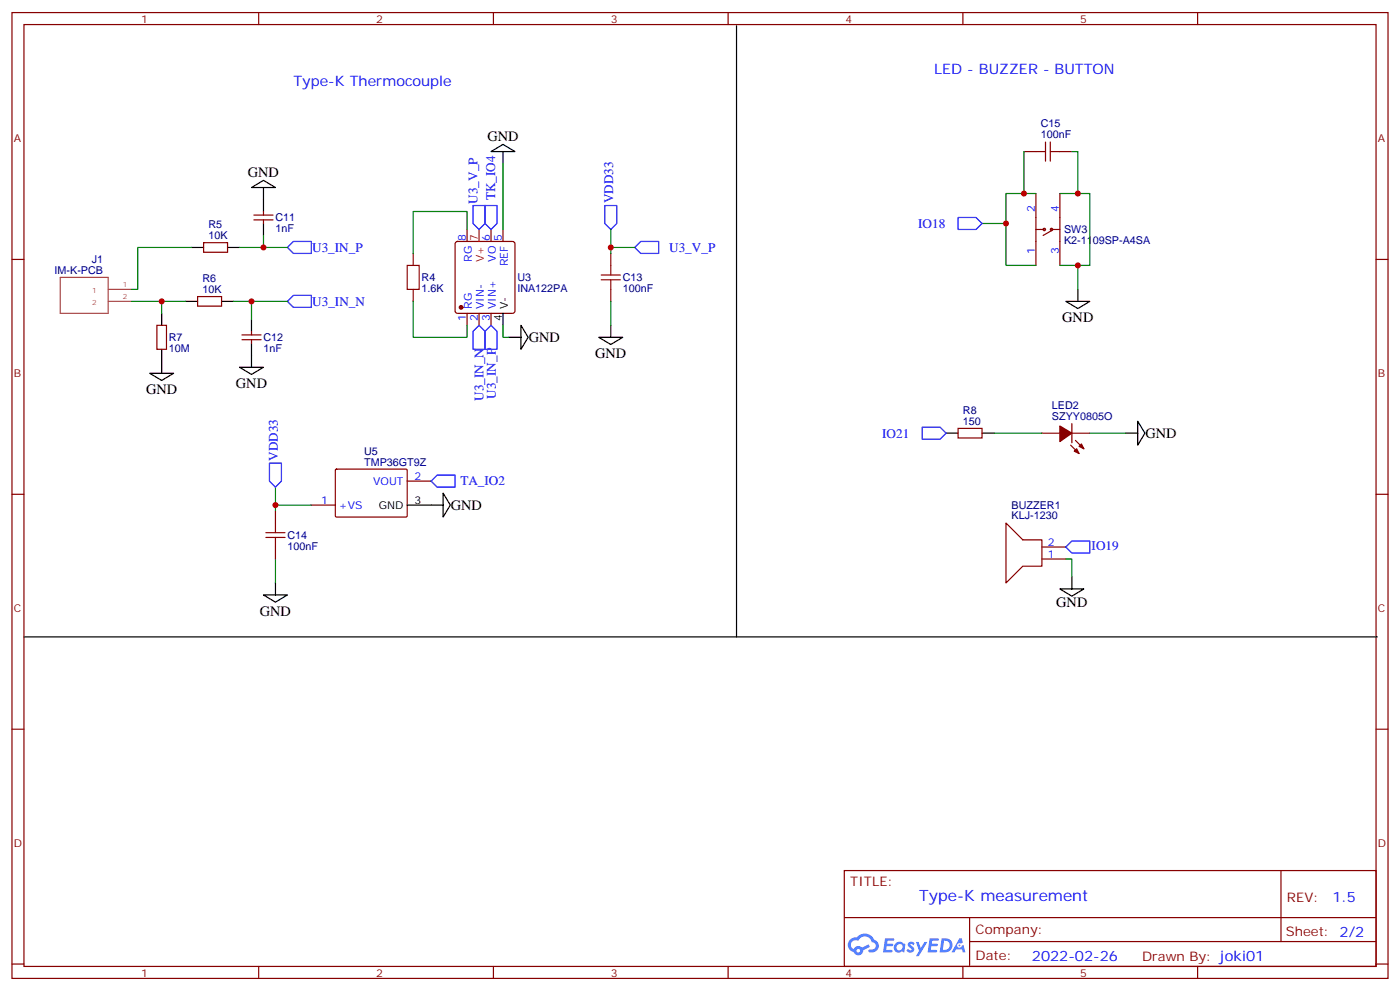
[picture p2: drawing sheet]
<svg xmlns="http://www.w3.org/2000/svg" width="412mm" height="292mm" viewBox="0 0 412 292" stroke-linecap="round" stroke-linejoin="round" font-family="sans-serif">
<g fill="none" stroke="#870000" stroke-width=".35">
<path d="M3.5 3.7h405.4v284.3h-405.4zM7.1 7.2h398.2v277.3h-398.2zM76.2 3.7v3.5M145.3 3.7v3.5M214.5 3.7v3.5M283.6 3.7v3.5M352.8 3.7v3.5M3.5 76.4h3.6M405.3 76.4h3.6M3.5 145.5h3.6M405.3 145.5h3.6M3.5 214.7h3.6"/>
<path d="M405.3 214.7h3.6M248.7 256.3h156.6v28.2h-156.6zM377.3 256.3v20.9M248.7 270.1h156.5M285.6 277.2h119.6M285.6 270.1v14.2M3.5 283.8h3.6M76.2 284.5v3.5M145.3 284.5v3.5M214.5 284.5v3.5M283.6 284.5v3.5M352.8 284.5v3.5"/>
<path d="M405.3 283.8h3.6"/>
</g>
<g fill="#5487ff">
<path d="M267.7 277.5a1.22 1.22 0 0 1 1.7 .2l-.4 .6a.47 .47 0 0 0-.3-.4 .47 .47 0 0 0-.5 .2l.1 .2a1.14 1.14 0 0 1 .8 1.8 1.14 1.14 0 0 1-1.9 0l-.2-.2 .5-.6 .7 .5a.29 .29 0 0 0 .3-.3 .29 .29 0 0 0-.2-.3 1.04 1.04 0 0 1-.6-1.7z"/>
<path d="M260.7 276.2h2.4l.3 .2-.2 .5-1.8 .1-.1 .8h1.5l.3 .4-.3 .4h-1.6l-.2 1.1h1.7l.2 .3-.2 .3-2.6 .1z"/>
<path d="M273.8 276.2h2.4l.3 .2-.1 .5-1.8 .1-.2 .8h1.6l.3 .4-.4 .4-1.6-.1-.1 1.1 1.7 .1 .2 .3-.2 .3-2.6 .1z"/>
<path d="M282.6 276.2h.7l.3 1.3-.6 .3a.69 .69 0 0 0-1 .3 .69 .69 0 0 0 .4 .9 .69 .69 0 0 0 .9-.6l.5-.2 .6 2.2h-.8l-.2-.9h-1.8l-.5 .9h-.8z"/>
<path d="M269.8 277.3h.8l.6 1.8 1.1-1.8h.9l-2.6 4.2h-.8l.9-1.5z"/>
<path d="M277.4 276.2l-.6 4.2h1.3a2.11 2.11 0 0 0 2.5-2.1 2.11 2.11 0 0 0-2.5-2.1zM278.1 277a1.39 1.39 0 0 1 1.7 1.4 1.39 1.39 0 0 1-1.8 1.2h-.3z"/>
<path d="M263.7 277.8a1.54 1.54 0 0 0-.1 2.2 1.54 1.54 0 0 0 2.2 .1l.6 .3 .3-2.3-.2-.3h-.4a1.49 1.49 0 0 0-2.4 0zM264 278.8a.94 .94 0 0 1 1.8 0 .94 .94 0 0 1-1.8 0z"/>
<path d="M250.4 276.6a2.18 2.18 0 0 0 1.1 3.7 1.44 1.44 0 0 0 1.6 .9 1.44 1.44 0 0 0 1.2-1.4l2-1.1-.5-.7-1.9 1a1.47 1.47 0 0 0-2.4 .4 1.39 1.39 0 0 1-.7-1.9 1.39 1.39 0 0 1 2-.5 2.12 2.12 0 0 1 2.2-1.3 2.12 2.12 0 0 1 1.9 1.7 1.14 1.14 0 0 1 1.1 1.4 1.14 1.14 0 0 1-1.7 .7 .43 .43 0 0 0-.5 .4 .43 .43 0 0 0 .4 .5 1.98 1.98 0 0 0 2.5-1.2 1.98 1.98 0 0 0-1.2-2.6 3.1 3.1 0 0 0-5.3-.6l-.9 .1zM252.3 279.9a.55 .55 0 0 1 1.1 0 .55 .55 0 0 1-1.1 0z"/>
<circle cx="282.6" cy="278.3" r=".26"/>
</g>
<g fill="none" stroke="#870000" stroke-width=".35">
<path d="M301.6 44.6h3.6M305.2 57v21.1M312.2 57v21.1M312.2 44.6h3.5M60 71.4h7v2.9h-7zM74.8 64.7h5.6M74.8 63.3h5.6M77.6 62.3v1M77.6 64.7v1.1M121.7 74.6v3.5M134.3 71.3l.5-.2h16.2l.5 .2 .2 .5v19.7l-.2 .5-.5 .3h-16.2l-.5-.3-.2-.5v-19.7zM137.6 67.6v3.5"/>
<path d="M144.6 67.6v3.5M148.2 67.6v3.5M179.9 74.6v3.5M305.2 67.6h2.4M309.7 67.6h2.5M309.7 67.9l-2.4 1.4M46.2 95.8h2.8v7h-2.8zM58.2 87.3h7.1v2.8h-7.1zM71.3 98.6h5.6M74.1 97.5v1.1M121.7 85.2v3.5M137.6 92.3v3.5"/>
<path d="M141.1 92.3v3.5M144.6 92.3v3.5M179.9 85.2v3.5M71.3 100h5.6M74.1 100v1.1M98.8 138.3l.3-.2 20.7 .1 .1 .3v13.5l-.3 .2h-20.6l-.2-.3zM282.2 126.1h7.1v2.8h-7.1zM306.9 127.5h5.3M315.4 131.1l2.5 2.4M315.7 127.5h5.3M315.7 124.7v5.7M316.8 129.6l2.5 2.5"/>
<path d="M81.1 150.5v3.5M91.7 148.7h7.1M119.9 141.6h7.1M296.3 154l5 4.9h5.6v7.8h-5.6l-5 4.9zM81.1 161v3.6M306.9 161h7.1M306.9 164.6h7.1"/>
<circle cx="307.6" cy="67.6" r=".35"/>
<circle cx="309.7" cy="67.6" r=".35"/>
</g>
<g fill="#870000" stroke="#870000" stroke-width=".35">
<path d="M318.6 130.7l.7 1.4-1.4-.7z"/>
<path d="M317.1 132.1l.8 1.4-1.5-.7z"/>
<path d="M312.2 125.4l3.5 2.1-3.5 2.5z"/>
<circle cx="135.8" cy="90.5" r=".53"/>
</g>
<g fill="none" stroke="#000" stroke-width=".35">
<path d="M217 7.6v179.9h-209.9M74.1 55.2l3.5-2.1 3.5 2.1zM77.6 55.2v7.1M144.6 44.6l3.6-2.1 3.5 2.1zM148.2 44.6v3.6M56.4 72.8h3.6M67 72.8h3.6M77.6 65.8v3.5M47.6 92.3v3.5M54.7 88.7h3.5M65.3 88.7h3.5M74.1 94v3.5"/>
<path d="M148.2 92.3v3.5M149.9 99.3h3.6M153.5 95.8l2.1 3.5-2.1 3.5zM176.4 99.3h7l-3.5 2.1zM179.9 95.8v3.5M314 88.7h7l-3.5 2.1zM317.5 85.2v3.5M44.1 109.9h7.1l-3.6 2.1zM47.6 102.8v7.1M70.6 108.1h7l-3.5 2.1zM74.1 101.1v7M278.7 127.5h3.5"/>
<path d="M289.3 127.5h3.5M331.6 127.5h3.5M335.1 124l2.2 3.5-2.2 3.6zM119.9 148.7h10.6M130.5 145.2l2.1 3.5-2.1 3.5zM77.6 175.2h7.1l-3.6 2.1zM81.1 171.6v3.6M312.2 173.4h7.1l-3.6 2.1zM315.7 169.9v3.5M217 187.5h188.7"/>
</g>
<path d="M141.1 67.6v3.5" fill="none" stroke="#f00" stroke-width=".35"/>
<g fill="none" stroke="#a10000" stroke-width=".35">
<path d="M305.2 44.6h2.8M308 41.8v5.6M309.4 44.6h2.8M309.4 41.8v5.6M119.9 78.1h3.6v7.1h-3.6zM179.9 78.1v2.9M177.1 82.4h5.6M177.1 81h5.6M179.9 82.4v2.8M78.3 158.2h5.7M78.3 156.8h5.7M81.1 154v2.8"/>
<path d="M81.1 158.2v2.8"/>
</g>
<g fill="none" stroke="#008700" stroke-width=".35">
<path d="M148.2 48.2v19.4M301.6 44.6v12.4M305.2 57h-8.9v21.1h8.9M312.2 57h8.8v21.1h-8.8M315.7 44.6h1.8v12.4M56.4 72.8h-15.8v12.4h-1.8M77.6 69.3v3.5h-7M77.6 72.8h7.1M137.6 67.6v-5.3h-15.9v12.3M179.9 72.8h7.1M179.9 67.6v7M289.3 65.8h7"/>
<path d="M317.5 78.1v7.1M38.8 88.7h8.8v3.6M47.6 88.7h7.1M68.8 88.7h5.3v5.3M74.1 88.7h10.6M121.7 88.7v10.6h15.9v-3.5M148.2 95.8v3.5h1.7M179.9 88.7v7.1M292.8 127.5h14.1M321 127.5h10.6M81.1 143.4v7.1M81.1 148.7h10.6"/>
<path d="M81.1 164.6v7M314 164.6h1.7v5.3"/>
</g>
<g fill="none" stroke="#00f" stroke-width=".35">
<path d="M84.7 72.8l1.7-1.7h5.3v3.5h-5.3zM139.3 60.5h3.6v5.3l-1.8 1.8-1.8-1.8zM142.9 60.5h3.5v5.3l-1.8 1.8-1.7-1.8zM178.2 60.5h3.5v5.3l-1.8 1.8-1.7-1.8zM187 72.8l1.7-1.7h5.3v3.5h-5.3zM282.2 64h5.3l1.8 1.8-1.8 1.8h-5.3zM86.4 87h5.3v3.5h-5.3l-1.7-1.8zM141.1 95.8l1.8 1.7v5.3h-3.6v-5.3zM144.6 95.8l1.8 1.7v5.3h-3.5v-5.3zM79.4 136.3h3.5v5.3l-1.8 1.8-1.7-1.8zM271.6 125.8h5.3l1.8 1.7-1.8 1.8h-5.3zM127 141.6l1.8-1.7h5.3v3.5h-5.3z"/>
<path d="M314 161l1.7-1.7h5.3v3.5h-5.3z"/>
</g>
<path d="M17.7 81.7h14.2v10.6h-14.2zM31.9 85.2h6.9M31.9 88.7h6.9" fill="none" stroke="#a64a4a" stroke-width=".35"/>
<g fill="#c00">
<circle cx="47.6" cy="88.7" r=".88"/>
<circle cx="74.1" cy="88.7" r=".88"/>
<circle cx="77.6" cy="72.8" r=".88"/>
<circle cx="179.9" cy="72.8" r=".88"/>
<circle cx="81.1" cy="148.7" r=".88"/>
<circle cx="296.3" cy="65.8" r=".88"/>
<circle cx="317.5" cy="78.1" r=".88"/>
<circle cx="301.6" cy="57" r=".88"/>
<circle cx="317.5" cy="57" r=".88"/>
</g>
<text font-size="4.6" fill="#00f" x="270.8" y="265.3">Type-K measurement</text>
<g font-size="4.2" fill="#00f">
<text x="275.2" y="21.7">LED - BUZZER - BUTTON</text>
<text x="86.4" y="25.2">Type-K Thermocouple</text>
<text x="392.5" y="265.6">1.5</text>
<text x="304" y="282.9">2022-02-26</text>
</g>
<g font-size="4.2">
<text x="143.6" y="41.4">GND</text>
<text x="73" y="52">GND</text>
<text x="312.9" y="94.8">GND</text>
<text x="155.8" y="100.7">GND</text>
<text x="175.3" y="105.4">GND</text>
<text x="43" y="116">GND</text>
<text x="69.5" y="114.2">GND</text>
<text x="337.4" y="129">GND</text>
<text x="132.8" y="150.1">GND</text>
<text x="311.1" y="178.7">GND</text>
<text x="76.6" y="181.2">GND</text>
</g>
<g font-size="3.9" fill="#00f">
<text x="140.7" y="60" transform="rotate(-90 140.7 60)">U3_V_P</text>
<text x="145.9" y="59" transform="rotate(-90 145.9 59)">TK_IO4</text>
<text x="180.6" y="59.8" transform="rotate(-90 180.6 59.8)">VDD33</text>
<text x="270.5" y="67.1">IO18</text>
<text x="92" y="74">U3_IN_P</text>
<text x="197.1" y="74.2">U3_V_P</text>
<text x="92" y="90">U3_IN_N</text>
<text x="142.4" y="118.1" transform="rotate(-90 142.4 118.1)">U3_IN_N</text>
<text x="146.1" y="117.4" transform="rotate(-90 146.1 117.4)">U3_IN_P</text>
<text x="259.9" y="128.8">IO21</text>
<text x="81.8" y="135.6" transform="rotate(-90 81.8 135.6)">VDD33</text>
<text x="135.6" y="142.9">TA_IO2</text>
<text x="321.6" y="161.8">IO19</text>
</g>
<g font-size="3.9" fill="#800">
<text x="250.5" y="260.9">TITLE:</text>
<text x="379.1" y="265.6">REV:</text>
<text x="287.4" y="275.1">Company:</text>
<text x="378.7" y="275.7">Sheet: 2/2</text>
<text x="287.4" y="282.8">Date:</text>
<text x="336.4" y="282.8">Drawn By: joki01</text>
</g>
<g font-size="3.2" fill="#800">
<text x="41.6" y="6.7">1</text>
<text x="110.8" y="6.7">2</text>
<text x="179.9" y="6.7">3</text>
<text x="249.1" y="6.7">4</text>
<text x="318.2" y="6.7">5</text>
<text x="4.1" y="41.8">A</text>
<text x="405.9" y="41.8">A</text>
<text x="4.1" y="110.9">B</text>
<text x="405.9" y="110.9">B</text>
<text x="4.1" y="180.1">C</text>
<text x="405.9" y="180.1">C</text>
<text x="4.1" y="249.2">D</text>
<text x="405.9" y="249.2">D</text>
<text x="41.6" y="287.5">1</text>
<text x="110.8" y="287.5">2</text>
<text x="179.9" y="287.5">3</text>
<text x="249.1" y="287.5">4</text>
<text x="318.2" y="287.5">5</text>
</g>
<g font-size="3.2" fill="#000080">
<text x="306.6" y="40.7">100nF</text>
<text x="306.6" y="37.5">C15</text>
<text x="81.1" y="65.2">C11</text>
<text x="61.4" y="70.4">10K</text>
<text x="61.4" y="67.2">R5</text>
<text x="81.1" y="68.3">1nF</text>
<text x="313.4" y="71.9">K2-1109SP-A4SA</text>
<text x="313.4" y="68.7">SW3</text>
<text x="27" y="77.4">J1</text>
<text x="16.1" y="80.6">IM-K-PCB</text>
<text x="59.6" y="83">R6</text>
<text x="124.2" y="82.8">R4</text>
<text x="152.4" y="82.8">U3</text>
<text x="183.4" y="82.8">C13</text>
<text x="59.6" y="86.3">10K</text>
<text x="124.2" y="86">1.6K</text>
<text x="152.4" y="86">INA122PA</text>
<text x="183.4" y="86">100nF</text>
<text x="49.7" y="100.5">R7</text>
<text x="77.6" y="100.5">C12</text>
<text x="49.7" y="103.6">10M</text>
<text x="77.6" y="103.6">1nF</text>
<text x="283.6" y="125.1">150</text>
<text x="283.6" y="121.9">R8</text>
<text x="309.9" y="123.6">SZYY0805O</text>
<text x="309.9" y="120.5">LED2</text>
<text x="107.3" y="137.1">TMP36GT9Z</text>
<text x="107.3" y="133.9">U5</text>
<text x="298" y="149.8">BUZZER1</text>
<text x="298" y="152.9">KLJ-1230</text>
<text x="84.7" y="161.8">100nF</text>
<text x="84.7" y="158.6">C14</text>
</g>
<g font-size="3.2" fill="#00f">
<text x="304.8" y="62.3" transform="rotate(-90 304.8 62.3)">2</text>
<text x="311.9" y="62.3" transform="rotate(-90 311.9 62.3)">4</text>
<text x="137.2" y="70.9" transform="rotate(-90 137.2 70.9)">8</text>
<text x="144.3" y="70.9" transform="rotate(-90 144.3 70.9)">6</text>
<text x="147.8" y="70.9" transform="rotate(-90 147.8 70.9)">5</text>
<text x="139" y="77.1" transform="rotate(-90 139 77.1)">RG</text>
<text x="146" y="77.1" transform="rotate(-90 146 77.1)">VO</text>
<text x="304.8" y="74.9" transform="rotate(-90 304.8 74.9)">1</text>
<text x="311.9" y="74.9" transform="rotate(-90 311.9 74.9)">3</text>
<text x="149.6" y="78.4" transform="rotate(-90 149.6 78.4)">REF</text>
<text x="137.2" y="94.4" transform="rotate(-90 137.2 94.4)">1</text>
<text x="139" y="90.9" transform="rotate(-90 139 90.9)">RG</text>
<text x="140.8" y="94.4" transform="rotate(-90 140.8 94.4)">2</text>
<text x="142.5" y="90.9" transform="rotate(-90 142.5 90.9)">VIN-</text>
<text x="144.3" y="94.4" transform="rotate(-90 144.3 94.4)">3</text>
<text x="146" y="90.9" transform="rotate(-90 146 90.9)">VIN+</text>
<text x="109.9" y="142.7">VOUT</text>
<text x="122.1" y="141.3">2</text>
<text x="94.6" y="148.3">1</text>
<text x="99.8" y="149.8">+VS</text>
<text x="308.7" y="160.7">2</text>
<text x="308.7" y="164.2">1</text>
</g>
<g font-size="3.2" fill="#f00">
<text x="140.8" y="70.9" transform="rotate(-90 140.8 70.9)">7</text>
<text x="142.5" y="77.2" transform="rotate(-90 142.5 77.2)">V+</text>
</g>
<g font-size="3.2">
<text x="147.8" y="94.4" transform="rotate(-90 147.8 94.4)">4</text>
<text x="149.6" y="90.9" transform="rotate(-90 149.6 90.9)">V-</text>
<text x="111.6" y="149.8">GND</text>
<text x="122.1" y="148.3">3</text>
</g>
<g font-size="2.1" fill="#a54b4b">
<text x="27.2" y="86.2">1</text>
<text x="27.2" y="89.8">2</text>
<text x="36.1" y="84.5">1</text>
<text x="36.1" y="88">2</text>
</g>
</svg>
